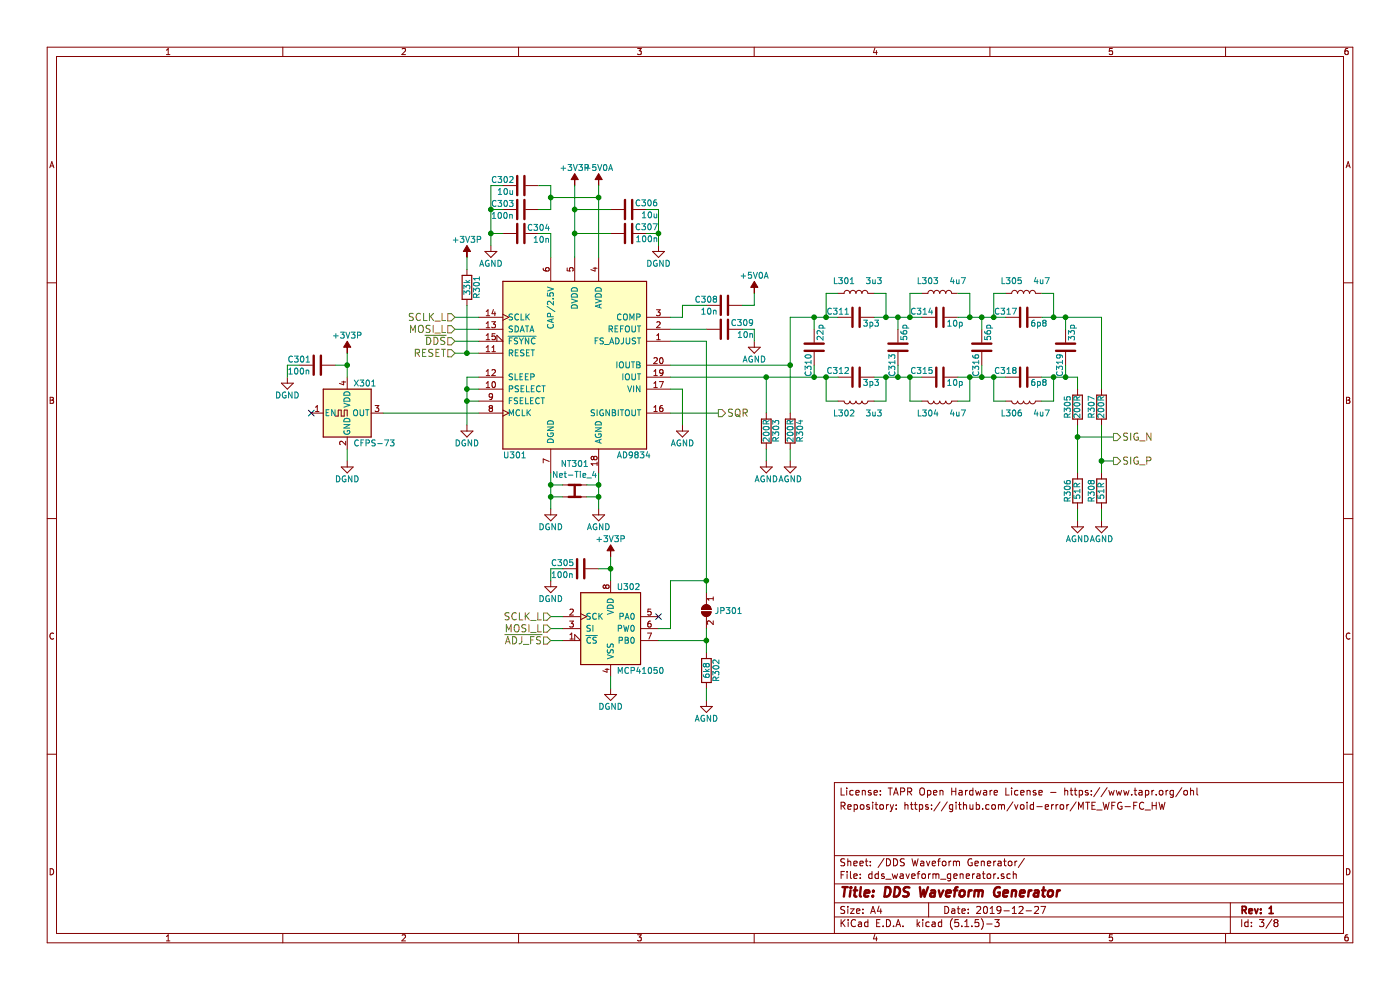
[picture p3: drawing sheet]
EESchema Schematic File Version 4
EELAYER 30 0
EELAYER END
$Descr A4 11693 8268
encoding utf-8
Sheet 3 8
Title "DDS Waveform Generator"
Date "2019-12-27"
Rev "1"
Comp ""
Comment1 ""
Comment2 ""
Comment3 "Repository: https://github.com/void-error/MTE_WFG-FC_HW"
Comment4 "License: TAPR Open Hardware License - https://www.tapr.org/ohl"
$EndDescr
$Comp
L mte:AD9834 U301
U 1 1
P 4800 3050
F 0 "U301" H 4200 2300 50  0000 L CNN
F 1 "AD9834" H 5150 2300 50  0000 L CNN
F 2 "Package_SO:TSSOP-20_4.4x6.5mm_P0.65mm" H 1800 3050 50  0001 C CNN
F 3 "" H 1800 3050 50  0001 C CNN
	1    4800 3050
	1    0    0    -1  
$EndComp
$Comp
L mte:DGND #PWR0307
U 1 1
P 4600 4250
F 0 "#PWR0307" H 4600 4000 50  0001 C CNN
F 1 "DGND" H 4600 4100 50  0000 C CNN
F 2 "" H 4600 4250 50  0001 C CNN
F 3 "" H 4600 4250 50  0001 C CNN
	1    4600 4250
	-1   0    0    -1  
$EndComp
$Comp
L mte:AGND #PWR0311
U 1 1
P 5000 4250
F 0 "#PWR0311" H 5000 4000 50  0001 C CNN
F 1 "AGND" H 5000 4100 50  0000 C CNN
F 2 "" H 5000 4250 50  0001 C CNN
F 3 "" H 5000 4250 50  0001 C CNN
	1    5000 4250
	1    0    0    -1  
$EndComp
$Comp
L Device:C C304
U 1 1
P 4350 1950
F 0 "C304" V 4300 2000 50  0000 L CNN
F 1 "10n" V 4400 2050 50  0000 L CNN
F 2 "Capacitor_SMD:C_0603_1608Metric_Pad1.05x0.95mm_HandSolder" H 4350 1950 50  0001 C CNN
F 3 "" H 4350 1950 50  0001 C CNN
	1    4350 1950
	0    1    1    0   
$EndComp
$Comp
L mte:AGND #PWR0306
U 1 1
P 4100 2050
F 0 "#PWR0306" H 4100 1800 50  0001 C CNN
F 1 "AGND" H 4100 1900 50  0000 C CNN
F 2 "" H 4100 2050 50  0001 C CNN
F 3 "" H 4100 2050 50  0001 C CNN
	1    4100 2050
	1    0    0    -1  
$EndComp
$Comp
L mte:DGND #PWR0305
U 1 1
P 3900 3550
F 0 "#PWR0305" H 3900 3300 50  0001 C CNN
F 1 "DGND" H 3900 3400 50  0000 C CNN
F 2 "" H 3900 3550 50  0001 C CNN
F 3 "" H 3900 3550 50  0001 C CNN
	1    3900 3550
	-1   0    0    -1  
$EndComp
$Comp
L mte:AGND #PWR0315
U 1 1
P 5700 3550
F 0 "#PWR0315" H 5700 3300 50  0001 C CNN
F 1 "AGND" H 5700 3400 50  0000 C CNN
F 2 "" H 5700 3550 50  0001 C CNN
F 3 "" H 5700 3550 50  0001 C CNN
	1    5700 3550
	1    0    0    -1  
$EndComp
$Comp
L Device:C C308
U 1 1
P 6050 2550
F 0 "C308" V 6000 2300 50  0000 L CNN
F 1 "10n" V 6100 2350 50  0000 L CNN
F 2 "Capacitor_SMD:C_0603_1608Metric_Pad1.05x0.95mm_HandSolder" H 6050 2550 50  0001 C CNN
F 3 "" H 6050 2550 50  0001 C CNN
	1    6050 2550
	0    1    1    0   
$EndComp
$Comp
L Device:C C309
U 1 1
P 6050 2750
F 0 "C309" V 6100 2500 50  0000 L CNN
F 1 "10n" V 6000 2500 50  0000 L CNN
F 2 "Capacitor_SMD:C_0603_1608Metric_Pad1.05x0.95mm_HandSolder" H 6050 2750 50  0001 C CNN
F 3 "" H 6050 2750 50  0001 C CNN
	1    6050 2750
	0    -1   -1   0   
$EndComp
$Comp
L mte:AGND #PWR0318
U 1 1
P 6300 2850
F 0 "#PWR0318" H 6300 2600 50  0001 C CNN
F 1 "AGND" H 6300 2700 50  0000 C CNN
F 2 "" H 6300 2850 50  0001 C CNN
F 3 "" H 6300 2850 50  0001 C CNN
	1    6300 2850
	1    0    0    -1  
$EndComp
$Comp
L Device:C C303
U 1 1
P 4350 1750
F 0 "C303" V 4300 1500 50  0000 L CNN
F 1 "100n" V 4400 1500 50  0000 L CNN
F 2 "Capacitor_SMD:C_0603_1608Metric_Pad1.05x0.95mm_HandSolder" H 4350 1750 50  0001 C CNN
F 3 "" H 4350 1750 50  0001 C CNN
	1    4350 1750
	0    1    1    0   
$EndComp
$Comp
L Device:C C307
U 1 1
P 5250 1950
F 0 "C307" V 5300 1700 50  0000 L CNN
F 1 "100n" V 5200 1700 50  0000 L CNN
F 2 "Capacitor_SMD:C_0603_1608Metric_Pad1.05x0.95mm_HandSolder" H 5250 1950 50  0001 C CNN
F 3 "" H 5250 1950 50  0001 C CNN
	1    5250 1950
	0    -1   -1   0   
$EndComp
$Comp
L mte:DGND #PWR0314
U 1 1
P 5500 2050
F 0 "#PWR0314" H 5500 1800 50  0001 C CNN
F 1 "DGND" H 5500 1900 50  0000 C CNN
F 2 "" H 5500 2050 50  0001 C CNN
F 3 "" H 5500 2050 50  0001 C CNN
	1    5500 2050
	-1   0    0    -1  
$EndComp
$Comp
L Device:R R303
U 1 1
P 6400 3600
F 0 "R303" V 6480 3600 50  0000 C CNN
F 1 "200R" V 6400 3600 50  0000 C CNN
F 2 "Resistor_SMD:R_0603_1608Metric_Pad1.05x0.95mm_HandSolder" V 6330 3600 50  0001 C CNN
F 3 "" H 6400 3600 50  0001 C CNN
	1    6400 3600
	1    0    0    -1  
$EndComp
$Comp
L Device:C C302
U 1 1
P 4350 1550
F 0 "C302" V 4300 1300 50  0000 L CNN
F 1 "10u" V 4400 1350 50  0000 L CNN
F 2 "Capacitor_SMD:C_1206_3216Metric_Pad1.42x1.75mm_HandSolder" H 4350 1550 50  0001 C CNN
F 3 "" H 4350 1550 50  0001 C CNN
	1    4350 1550
	0    1    1    0   
$EndComp
$Comp
L Device:C C306
U 1 1
P 5250 1750
F 0 "C306" V 5300 1500 50  0000 L CNN
F 1 "10u" V 5200 1500 50  0000 L CNN
F 2 "Capacitor_SMD:C_1206_3216Metric_Pad1.42x1.75mm_HandSolder" H 5250 1750 50  0001 C CNN
F 3 "" H 5250 1750 50  0001 C CNN
	1    5250 1750
	0    -1   -1   0   
$EndComp
$Comp
L Device:R R304
U 1 1
P 6600 3600
F 0 "R304" V 6680 3600 50  0000 C CNN
F 1 "200R" V 6600 3600 50  0000 C CNN
F 2 "Resistor_SMD:R_0603_1608Metric_Pad1.05x0.95mm_HandSolder" V 6530 3600 50  0001 C CNN
F 3 "" H 6600 3600 50  0001 C CNN
	1    6600 3600
	1    0    0    -1  
$EndComp
$Comp
L mte:AGND #PWR0319
U 1 1
P 6400 3850
F 0 "#PWR0319" H 6400 3600 50  0001 C CNN
F 1 "AGND" H 6400 3700 50  0000 C CNN
F 2 "" H 6400 3850 50  0001 C CNN
F 3 "" H 6400 3850 50  0001 C CNN
	1    6400 3850
	1    0    0    -1  
$EndComp
$Comp
L mte:AGND #PWR0320
U 1 1
P 6600 3850
F 0 "#PWR0320" H 6600 3600 50  0001 C CNN
F 1 "AGND" H 6600 3700 50  0000 C CNN
F 2 "" H 6600 3850 50  0001 C CNN
F 3 "" H 6600 3850 50  0001 C CNN
	1    6600 3850
	1    0    0    -1  
$EndComp
$Comp
L Device:C C310
U 1 1
P 6800 2900
F 0 "C310" V 6750 2650 50  0000 L CNN
F 1 "22p" V 6850 2950 50  0000 L CNN
F 2 "Capacitor_SMD:C_0603_1608Metric_Pad1.05x0.95mm_HandSolder" H 6838 2750 50  0001 C CNN
F 3 "" H 6800 2900 50  0001 C CNN
	1    6800 2900
	1    0    0    -1  
$EndComp
$Comp
L Device:C C311
U 1 1
P 7150 2650
F 0 "C311" V 7100 2700 50  0000 L CNN
F 1 "3p3" V 7200 2450 50  0000 L CNN
F 2 "Capacitor_SMD:C_0603_1608Metric_Pad1.05x0.95mm_HandSolder" H 7188 2500 50  0001 C CNN
F 3 "" H 7150 2650 50  0001 C CNN
	1    7150 2650
	0    -1   1    0   
$EndComp
$Comp
L Device:C C312
U 1 1
P 7150 3150
F 0 "C312" V 7200 3200 50  0000 L CNN
F 1 "3p3" V 7100 2950 50  0000 L CNN
F 2 "Capacitor_SMD:C_0603_1608Metric_Pad1.05x0.95mm_HandSolder" H 7188 3000 50  0001 C CNN
F 3 "" H 7150 3150 50  0001 C CNN
	1    7150 3150
	0    -1   -1   0   
$EndComp
$Comp
L Device:L L301
U 1 1
P 7150 2450
F 0 "L301" V 7250 2550 50  0000 C CNN
F 1 "3u3" V 7250 2300 50  0000 C CNN
F 2 "Inductor_SMD:L_0603_1608Metric_Pad1.05x0.95mm_HandSolder" H 7150 2450 50  0001 C CNN
F 3 "" H 7150 2450 50  0001 C CNN
	1    7150 2450
	0    -1   -1   0   
$EndComp
$Comp
L Device:L L302
U 1 1
P 7150 3350
F 0 "L302" V 7250 3250 50  0000 C CNN
F 1 "3u3" V 7250 3500 50  0000 C CNN
F 2 "Inductor_SMD:L_0603_1608Metric_Pad1.05x0.95mm_HandSolder" H 7150 3350 50  0001 C CNN
F 3 "" H 7150 3350 50  0001 C CNN
	1    7150 3350
	0    1    1    0   
$EndComp
$Comp
L Device:C C313
U 1 1
P 7500 2900
F 0 "C313" V 7450 2650 50  0000 L CNN
F 1 "56p" V 7550 2950 50  0000 L CNN
F 2 "Capacitor_SMD:C_0603_1608Metric_Pad1.05x0.95mm_HandSolder" H 7538 2750 50  0001 C CNN
F 3 "" H 7500 2900 50  0001 C CNN
	1    7500 2900
	1    0    0    -1  
$EndComp
$Comp
L Device:C C314
U 1 1
P 7850 2650
F 0 "C314" V 7800 2700 50  0000 L CNN
F 1 "10p" V 7900 2450 50  0000 L CNN
F 2 "Capacitor_SMD:C_0603_1608Metric_Pad1.05x0.95mm_HandSolder" H 7888 2500 50  0001 C CNN
F 3 "" H 7850 2650 50  0001 C CNN
	1    7850 2650
	0    -1   1    0   
$EndComp
$Comp
L Device:C C315
U 1 1
P 7850 3150
F 0 "C315" V 7900 3200 50  0000 L CNN
F 1 "10p" V 7800 2950 50  0000 L CNN
F 2 "Capacitor_SMD:C_0603_1608Metric_Pad1.05x0.95mm_HandSolder" H 7888 3000 50  0001 C CNN
F 3 "" H 7850 3150 50  0001 C CNN
	1    7850 3150
	0    -1   -1   0   
$EndComp
$Comp
L Device:L L304
U 1 1
P 7850 3350
F 0 "L304" V 7950 3250 50  0000 C CNN
F 1 "4u7" V 7950 3500 50  0000 C CNN
F 2 "Inductor_SMD:L_0603_1608Metric_Pad1.05x0.95mm_HandSolder" H 7850 3350 50  0001 C CNN
F 3 "" H 7850 3350 50  0001 C CNN
	1    7850 3350
	0    1    1    0   
$EndComp
$Comp
L Device:L L303
U 1 1
P 7850 2450
F 0 "L303" V 7950 2550 50  0000 C CNN
F 1 "4u7" V 7950 2300 50  0000 C CNN
F 2 "Inductor_SMD:L_0603_1608Metric_Pad1.05x0.95mm_HandSolder" H 7850 2450 50  0001 C CNN
F 3 "" H 7850 2450 50  0001 C CNN
	1    7850 2450
	0    -1   -1   0   
$EndComp
$Comp
L Device:C C316
U 1 1
P 8200 2900
F 0 "C316" V 8150 2650 50  0000 L CNN
F 1 "56p" V 8250 2950 50  0000 L CNN
F 2 "Capacitor_SMD:C_0603_1608Metric_Pad1.05x0.95mm_HandSolder" H 8238 2750 50  0001 C CNN
F 3 "" H 8200 2900 50  0001 C CNN
	1    8200 2900
	1    0    0    -1  
$EndComp
$Comp
L Device:C C317
U 1 1
P 8550 2650
F 0 "C317" V 8500 2700 50  0000 L CNN
F 1 "6p8" V 8600 2450 50  0000 L CNN
F 2 "Capacitor_SMD:C_0603_1608Metric_Pad1.05x0.95mm_HandSolder" H 8588 2500 50  0001 C CNN
F 3 "" H 8550 2650 50  0001 C CNN
	1    8550 2650
	0    -1   1    0   
$EndComp
$Comp
L Device:C C318
U 1 1
P 8550 3150
F 0 "C318" V 8600 3200 50  0000 L CNN
F 1 "6p8" V 8500 2950 50  0000 L CNN
F 2 "Capacitor_SMD:C_0603_1608Metric_Pad1.05x0.95mm_HandSolder" H 8588 3000 50  0001 C CNN
F 3 "" H 8550 3150 50  0001 C CNN
	1    8550 3150
	0    -1   -1   0   
$EndComp
$Comp
L Device:L L305
U 1 1
P 8550 2450
F 0 "L305" V 8650 2550 50  0000 C CNN
F 1 "4u7" V 8650 2300 50  0000 C CNN
F 2 "Inductor_SMD:L_0603_1608Metric_Pad1.05x0.95mm_HandSolder" H 8550 2450 50  0001 C CNN
F 3 "" H 8550 2450 50  0001 C CNN
	1    8550 2450
	0    -1   -1   0   
$EndComp
$Comp
L Device:L L306
U 1 1
P 8550 3350
F 0 "L306" V 8650 3250 50  0000 C CNN
F 1 "4u7" V 8650 3500 50  0000 C CNN
F 2 "Inductor_SMD:L_0603_1608Metric_Pad1.05x0.95mm_HandSolder" H 8550 3350 50  0001 C CNN
F 3 "" H 8550 3350 50  0001 C CNN
	1    8550 3350
	0    1    1    0   
$EndComp
$Comp
L Device:C C319
U 1 1
P 8900 2900
F 0 "C319" V 8850 2650 50  0000 L CNN
F 1 "33p" V 8950 2950 50  0000 L CNN
F 2 "Capacitor_SMD:C_0603_1608Metric_Pad1.05x0.95mm_HandSolder" H 8938 2750 50  0001 C CNN
F 3 "" H 8900 2900 50  0001 C CNN
	1    8900 2900
	1    0    0    -1  
$EndComp
$Comp
L Device:R R305
U 1 1
P 9000 3400
F 0 "R305" V 9080 3400 50  0000 C CNN
F 1 "200R" V 9000 3400 50  0000 C CNN
F 2 "Resistor_SMD:R_0603_1608Metric_Pad1.05x0.95mm_HandSolder" V 8930 3400 50  0001 C CNN
F 3 "" H 9000 3400 50  0001 C CNN
	1    9000 3400
	-1   0    0    1   
$EndComp
$Comp
L Device:R R307
U 1 1
P 9200 3400
F 0 "R307" V 9280 3400 50  0000 C CNN
F 1 "200R" V 9200 3400 50  0000 C CNN
F 2 "Resistor_SMD:R_0603_1608Metric_Pad1.05x0.95mm_HandSolder" V 9130 3400 50  0001 C CNN
F 3 "" H 9200 3400 50  0001 C CNN
	1    9200 3400
	-1   0    0    1   
$EndComp
$Comp
L mte:AGND #PWR0321
U 1 1
P 9000 4350
F 0 "#PWR0321" H 9000 4100 50  0001 C CNN
F 1 "AGND" H 9000 4200 50  0000 C CNN
F 2 "" H 9000 4350 50  0001 C CNN
F 3 "" H 9000 4350 50  0001 C CNN
	1    9000 4350
	1    0    0    -1  
$EndComp
$Comp
L mte:AGND #PWR0322
U 1 1
P 9200 4350
F 0 "#PWR0322" H 9200 4100 50  0001 C CNN
F 1 "AGND" H 9200 4200 50  0000 C CNN
F 2 "" H 9200 4350 50  0001 C CNN
F 3 "" H 9200 4350 50  0001 C CNN
	1    9200 4350
	1    0    0    -1  
$EndComp
$Comp
L Potentiometer_Digital:MCP41050 U?
U 1 1
P 5100 5250
AR Path="/59C3941A" Ref="U?"  Part="1" 
AR Path="/59C350B6/59C3941A" Ref="U302"  Part="1" 
F 0 "U302" H 5150 5600 50  0000 L CNN
F 1 "MCP41050" H 5150 4900 50  0000 L CNN
F 2 "Package_SO:SOIC-8_3.9x4.9mm_P1.27mm" H 5100 5250 50  0001 C CNN
F 3 "" H 5100 5250 50  0001 C CNN
	1    5100 5250
	1    0    0    -1  
$EndComp
$Comp
L mte:DGND #PWR0313
U 1 1
P 5100 5750
F 0 "#PWR0313" H 5100 5500 50  0001 C CNN
F 1 "DGND" H 5100 5600 50  0000 C CNN
F 2 "" H 5100 5750 50  0001 C CNN
F 3 "" H 5100 5750 50  0001 C CNN
	1    5100 5750
	-1   0    0    -1  
$EndComp
$Comp
L Device:C C305
U 1 1
P 4850 4750
F 0 "C305" V 4800 4500 50  0000 L CNN
F 1 "100n" V 4900 4500 50  0000 L CNN
F 2 "Capacitor_SMD:C_0603_1608Metric_Pad1.05x0.95mm_HandSolder" H 4850 4750 50  0001 C CNN
F 3 "" H 4850 4750 50  0001 C CNN
	1    4850 4750
	0    1    1    0   
$EndComp
$Comp
L mte:DGND #PWR0308
U 1 1
P 4600 4850
F 0 "#PWR0308" H 4600 4600 50  0001 C CNN
F 1 "DGND" H 4600 4700 50  0000 C CNN
F 2 "" H 4600 4850 50  0001 C CNN
F 3 "" H 4600 4850 50  0001 C CNN
	1    4600 4850
	-1   0    0    -1  
$EndComp
NoConn ~ 5500 5150
$Comp
L Device:R R302
U 1 1
P 5900 5600
F 0 "R302" V 5980 5600 50  0000 C CNN
F 1 "6k8" V 5900 5600 50  0000 C CNN
F 2 "Resistor_SMD:R_0603_1608Metric_Pad1.05x0.95mm_HandSolder" V 5830 5600 50  0001 C CNN
F 3 "" H 5900 5600 50  0001 C CNN
	1    5900 5600
	1    0    0    -1  
$EndComp
$Comp
L mte:AGND #PWR0316
U 1 1
P 5900 5850
F 0 "#PWR0316" H 5900 5600 50  0001 C CNN
F 1 "AGND" H 5900 5700 50  0000 C CNN
F 2 "" H 5900 5850 50  0001 C CNN
F 3 "" H 5900 5850 50  0001 C CNN
	1    5900 5850
	1    0    0    -1  
$EndComp
$Comp
L mte:CFPS-73-50M X301
U 1 1
P 2900 3450
F 0 "X301" H 2950 3700 50  0000 L CNN
F 1 "CFPS-73" H 2950 3200 50  0000 L CNN
F 2 "Crystal:Crystal_SMD_EuroQuartz_MQ-4Pin_7.0x5.0mm_HandSoldering" H 3350 3100 50  0001 C CNN
F 3 "" H 2800 3450 50  0001 C CNN
	1    2900 3450
	1    0    0    -1  
$EndComp
$Comp
L mte:DGND #PWR0303
U 1 1
P 2900 3850
F 0 "#PWR0303" H 2900 3600 50  0001 C CNN
F 1 "DGND" H 2900 3700 50  0000 C CNN
F 2 "" H 2900 3850 50  0001 C CNN
F 3 "" H 2900 3850 50  0001 C CNN
	1    2900 3850
	-1   0    0    -1  
$EndComp
NoConn ~ 2600 3450
$Comp
L Device:C C301
U 1 1
P 2650 3050
F 0 "C301" V 2600 2800 50  0000 L CNN
F 1 "100n" V 2700 2800 50  0000 L CNN
F 2 "Capacitor_SMD:C_0603_1608Metric_Pad1.05x0.95mm_HandSolder" H 2650 3050 50  0001 C CNN
F 3 "" H 2650 3050 50  0001 C CNN
	1    2650 3050
	0    1    1    0   
$EndComp
$Comp
L mte:DGND #PWR0301
U 1 1
P 2400 3150
F 0 "#PWR0301" H 2400 2900 50  0001 C CNN
F 1 "DGND" H 2400 3000 50  0000 C CNN
F 2 "" H 2400 3150 50  0001 C CNN
F 3 "" H 2400 3150 50  0001 C CNN
	1    2400 3150
	-1   0    0    -1  
$EndComp
Wire Wire Line
	4600 5150 4700 5150
Wire Wire Line
	4600 5250 4700 5250
Wire Wire Line
	5900 5850 5900 5750
Wire Wire Line
	5500 5350 5900 5350
Wire Wire Line
	5900 2850 5900 4850
Wire Wire Line
	4600 4750 4700 4750
Wire Wire Line
	4600 4850 4600 4750
Connection ~ 5100 4750
Wire Wire Line
	5100 4650 5100 4750
Wire Wire Line
	5000 4750 5100 4750
Wire Wire Line
	5100 5750 5100 5650
Wire Wire Line
	9200 2650 9200 3250
Wire Wire Line
	9000 3150 9000 3250
Connection ~ 8900 2650
Connection ~ 8900 3150
Connection ~ 8800 3150
Wire Wire Line
	8900 3150 8900 3050
Connection ~ 8800 2650
Wire Wire Line
	8900 2650 8900 2750
Wire Wire Line
	8800 3350 8700 3350
Wire Wire Line
	8800 3150 8800 3350
Wire Wire Line
	8700 3150 8800 3150
Wire Wire Line
	8700 2650 8800 2650
Wire Wire Line
	8800 2450 8800 2650
Wire Wire Line
	8700 2450 8800 2450
Connection ~ 8300 2650
Wire Wire Line
	8300 2650 8300 2450
Wire Wire Line
	8300 2450 8400 2450
Connection ~ 8200 2650
Connection ~ 8300 3150
Connection ~ 8200 3150
Wire Wire Line
	8300 3150 8300 3350
Wire Wire Line
	8300 3350 8400 3350
Connection ~ 8100 3150
Wire Wire Line
	8200 3150 8200 3050
Connection ~ 8100 2650
Wire Wire Line
	8200 2650 8200 2750
Wire Wire Line
	8000 3150 8100 3150
Wire Wire Line
	8100 3350 8100 3150
Wire Wire Line
	8000 3350 8100 3350
Wire Wire Line
	8000 2650 8100 2650
Wire Wire Line
	8100 2450 8100 2650
Wire Wire Line
	8000 2450 8100 2450
Connection ~ 7600 3150
Wire Wire Line
	7600 3150 7600 3350
Wire Wire Line
	7600 3350 7700 3350
Connection ~ 7500 3150
Connection ~ 7600 2650
Connection ~ 7500 2650
Wire Wire Line
	7600 2650 7600 2450
Wire Wire Line
	7600 2450 7700 2450
Connection ~ 7400 3150
Wire Wire Line
	7500 3150 7500 3050
Connection ~ 7400 2650
Wire Wire Line
	7500 2650 7500 2750
Wire Wire Line
	7300 3150 7400 3150
Wire Wire Line
	7400 3350 7400 3150
Wire Wire Line
	7300 3350 7400 3350
Wire Wire Line
	7300 2650 7400 2650
Wire Wire Line
	7400 2450 7400 2650
Wire Wire Line
	7300 2450 7400 2450
Connection ~ 6900 2650
Wire Wire Line
	6900 2650 6900 2450
Wire Wire Line
	6900 2450 7000 2450
Connection ~ 6800 2650
Connection ~ 6900 3150
Wire Wire Line
	6900 3150 6900 3350
Wire Wire Line
	6900 3350 7000 3350
Connection ~ 6800 3150
Connection ~ 6600 3050
Wire Wire Line
	6800 2650 6800 2750
Wire Wire Line
	6600 2650 6800 2650
Connection ~ 6400 3150
Wire Wire Line
	6800 3150 6800 3050
Wire Wire Line
	6400 3750 6400 3850
Wire Wire Line
	6600 3850 6600 3750
Wire Wire Line
	6600 2650 6600 3050
Wire Wire Line
	5600 3050 6600 3050
Wire Wire Line
	6400 3150 6400 3450
Wire Wire Line
	5600 3150 6400 3150
Connection ~ 4800 1750
Connection ~ 4600 1650
Connection ~ 5000 1650
Wire Wire Line
	4600 1650 5000 1650
Connection ~ 5500 1950
Wire Wire Line
	5400 1750 5500 1750
Wire Wire Line
	4600 1550 4500 1550
Wire Wire Line
	5100 1750 4800 1750
Wire Wire Line
	4600 1550 4600 1650
Wire Wire Line
	4600 1750 4500 1750
Connection ~ 4100 1750
Wire Wire Line
	4100 1550 4200 1550
Connection ~ 4800 1950
Wire Wire Line
	4800 1950 5100 1950
Wire Wire Line
	5500 1950 5400 1950
Wire Wire Line
	5500 1750 5500 1950
Connection ~ 4100 1950
Wire Wire Line
	4100 1750 4200 1750
Wire Wire Line
	6300 2750 6200 2750
Wire Wire Line
	6300 2850 6300 2750
Wire Wire Line
	5900 2750 5600 2750
Wire Wire Line
	5700 2650 5600 2650
Wire Wire Line
	5700 2550 5700 2650
Wire Wire Line
	5700 3250 5600 3250
Wire Wire Line
	5700 3550 5700 3250
Connection ~ 3900 3350
Wire Wire Line
	3900 3350 4000 3350
Connection ~ 3900 3250
Wire Wire Line
	3900 3250 4000 3250
Wire Wire Line
	4000 3150 3900 3150
Wire Wire Line
	3800 2750 4000 2750
Wire Wire Line
	3800 2650 4000 2650
Wire Wire Line
	3800 2950 3900 2950
Wire Wire Line
	4600 1950 4600 2150
Wire Wire Line
	4500 1950 4600 1950
Wire Wire Line
	4100 1950 4200 1950
Wire Wire Line
	4100 1550 4100 1750
Wire Wire Line
	4800 1550 4800 1750
Wire Wire Line
	5000 1550 5000 1650
Wire Wire Line
	3800 2850 4000 2850
Wire Wire Line
	4600 5350 4700 5350
Wire Wire Line
	2900 3850 2900 3750
Wire Wire Line
	2800 3050 2900 3050
Wire Wire Line
	2900 2950 2900 3050
Connection ~ 2900 3050
Wire Wire Line
	2400 3150 2400 3050
Wire Wire Line
	2400 3050 2500 3050
Wire Wire Line
	3200 3450 4000 3450
Wire Wire Line
	6000 3450 5600 3450
Wire Wire Line
	5600 5250 5500 5250
Text HLabel 9300 3650 2    60   Output ~ 0
SIG_N
Text HLabel 9300 3850 2    60   Output ~ 0
SIG_P
Text HLabel 6000 3450 2    60   Output ~ 0
SQR
Text HLabel 3800 2650 0    60   Input ~ 0
SCLK_L
Text HLabel 3800 2750 0    60   Input ~ 0
MOSI_L
Text HLabel 3800 2850 0    60   Input ~ 0
~DDS~
Text HLabel 4600 5350 0    60   Input ~ 0
~ADJ_FS~
Text HLabel 4600 5250 0    60   Input ~ 0
MOSI_L
Text HLabel 4600 5150 0    60   Input ~ 0
SCLK_L
Wire Wire Line
	4600 4250 4600 4150
Wire Wire Line
	5000 3950 5000 4050
Wire Wire Line
	5900 2850 5600 2850
Wire Wire Line
	5100 4750 5100 4850
Wire Wire Line
	8900 2650 9200 2650
Wire Wire Line
	8900 3150 9000 3150
Wire Wire Line
	8800 3150 8900 3150
Wire Wire Line
	8800 2650 8900 2650
Wire Wire Line
	8300 2650 8400 2650
Wire Wire Line
	8200 2650 8300 2650
Wire Wire Line
	8300 3150 8400 3150
Wire Wire Line
	8200 3150 8300 3150
Wire Wire Line
	8100 3150 8200 3150
Wire Wire Line
	8100 2650 8200 2650
Wire Wire Line
	7600 3150 7700 3150
Wire Wire Line
	7500 3150 7600 3150
Wire Wire Line
	7600 2650 7700 2650
Wire Wire Line
	7500 2650 7600 2650
Wire Wire Line
	7400 3150 7500 3150
Wire Wire Line
	7400 2650 7500 2650
Wire Wire Line
	6900 2650 7000 2650
Wire Wire Line
	6800 2650 6900 2650
Wire Wire Line
	6900 3150 7000 3150
Wire Wire Line
	6800 3150 6900 3150
Wire Wire Line
	6600 3050 6600 3450
Wire Wire Line
	6400 3150 6800 3150
Wire Wire Line
	4800 1750 4800 1950
Wire Wire Line
	4600 1650 4600 1750
Wire Wire Line
	5000 1650 5000 2150
Wire Wire Line
	5500 1950 5500 2050
Wire Wire Line
	4100 1750 4100 1950
Wire Wire Line
	4800 1950 4800 2150
Wire Wire Line
	4100 1950 4100 2050
Wire Wire Line
	3900 3350 3900 3550
Wire Wire Line
	3900 3250 3900 3350
Wire Wire Line
	3900 3150 3900 3250
Wire Wire Line
	2900 3050 2900 3150
Wire Wire Line
	5600 4850 5600 5250
Wire Wire Line
	5900 4850 5600 4850
Wire Wire Line
	5900 5350 5900 5450
Connection ~ 5900 4850
Wire Wire Line
	5900 4850 5900 4950
Connection ~ 5900 5350
Wire Wire Line
	5900 5250 5900 5350
$Comp
L Jumper:SolderJumper_2_Open JP301
U 1 1
P 5900 5100
F 0 "JP301" V 5900 5168 50  0000 L CNN
F 1 "SolderJumper_2_Open" H 5945 5168 50  0001 L CNN
F 2 "Jumper:SolderJumper-2_P1.3mm_Open_RoundedPad1.0x1.5mm" H 5900 5100 50  0001 C CNN
F 3 "~" H 5900 5100 50  0001 C CNN
	1    5900 5100
	0    1    1    0   
$EndComp
Text HLabel 3800 2950 0    60   Input ~ 0
RESET
$Comp
L Device:R R301
U 1 1
P 3900 2400
F 0 "R301" V 3980 2400 50  0000 C CNN
F 1 "33k" V 3900 2400 50  0000 C CNN
F 2 "Resistor_SMD:R_0603_1608Metric_Pad1.05x0.95mm_HandSolder" V 3830 2400 50  0001 C CNN
F 3 "" H 3900 2400 50  0001 C CNN
	1    3900 2400
	1    0    0    -1  
$EndComp
Wire Wire Line
	3900 2550 3900 2950
Connection ~ 3900 2950
Wire Wire Line
	3900 2950 4000 2950
Wire Wire Line
	3900 2150 3900 2250
$Comp
L Device:Net-Tie_4 NT?
U 1 1
P 4800 4050
AR Path="/5C13AAAA" Ref="NT?"  Part="1" 
AR Path="/59C350B6/5C13AAAA" Ref="NT301"  Part="1" 
F 0 "NT301" H 4800 4228 50  0000 C CNN
F 1 "Net-Tie_4" H 4800 4137 50  0000 C CNN
F 2 "NetTie:NetTie-4_SMD_Pad0.5mm" H 4800 4050 50  0001 C CNN
F 3 "~" H 4800 4050 50  0001 C CNN
	1    4800 4050
	1    0    0    -1  
$EndComp
Wire Wire Line
	4700 4150 4600 4150
Connection ~ 4600 4150
Wire Wire Line
	4600 4150 4600 4050
Wire Wire Line
	4700 4050 4600 4050
Connection ~ 4600 4050
Wire Wire Line
	4600 4050 4600 3950
Wire Wire Line
	4900 4050 5000 4050
Connection ~ 5000 4050
Wire Wire Line
	5000 4050 5000 4150
Wire Wire Line
	4900 4150 5000 4150
Connection ~ 5000 4150
Wire Wire Line
	5000 4150 5000 4250
Wire Wire Line
	5700 2550 5900 2550
Wire Wire Line
	6300 2450 6300 2550
Wire Wire Line
	6300 2550 6200 2550
$Comp
L mte:+5V0A #PWR310
U 1 1
P 5000 1550
F 0 "#PWR310" H 5000 1650 50  0001 C CNN
F 1 "+5V0A" H 5000 1700 50  0000 C CNN
F 2 "" H 5000 1550 50  0001 C CNN
F 3 "" H 5000 1550 50  0001 C CNN
	1    5000 1550
	1    0    0    -1  
$EndComp
$Comp
L mte:+5V0A #PWR317
U 1 1
P 6300 2450
F 0 "#PWR317" H 6300 2550 50  0001 C CNN
F 1 "+5V0A" H 6300 2600 50  0000 C CNN
F 2 "" H 6300 2450 50  0001 C CNN
F 3 "" H 6300 2450 50  0001 C CNN
	1    6300 2450
	1    0    0    -1  
$EndComp
$Comp
L mte:+3V3P #PWR309
U 1 1
P 4800 1550
F 0 "#PWR309" H 4800 1650 50  0001 C CNN
F 1 "+3V3P" H 4800 1700 50  0000 C CNN
F 2 "" H 4800 1550 50  0001 C CNN
F 3 "" H 4800 1550 50  0001 C CNN
	1    4800 1550
	1    0    0    -1  
$EndComp
$Comp
L mte:+3V3P #PWR302
U 1 1
P 2900 2950
F 0 "#PWR302" H 2900 3050 50  0001 C CNN
F 1 "+3V3P" H 2900 3100 50  0000 C CNN
F 2 "" H 2900 2950 50  0001 C CNN
F 3 "" H 2900 2950 50  0001 C CNN
	1    2900 2950
	1    0    0    -1  
$EndComp
$Comp
L mte:+3V3P #PWR312
U 1 1
P 5100 4650
F 0 "#PWR312" H 5100 4750 50  0001 C CNN
F 1 "+3V3P" H 5100 4800 50  0000 C CNN
F 2 "" H 5100 4650 50  0001 C CNN
F 3 "" H 5100 4650 50  0001 C CNN
	1    5100 4650
	1    0    0    -1  
$EndComp
$Comp
L mte:+3V3P #PWR304
U 1 1
P 3900 2150
F 0 "#PWR304" H 3900 2250 50  0001 C CNN
F 1 "+3V3P" H 3900 2300 50  0000 C CNN
F 2 "" H 3900 2150 50  0001 C CNN
F 3 "" H 3900 2150 50  0001 C CNN
	1    3900 2150
	1    0    0    -1  
$EndComp
$Comp
L Device:R R308
U 1 1
P 9200 4100
F 0 "R308" V 9280 4100 50  0000 C CNN
F 1 "51R" V 9200 4100 50  0000 C CNN
F 2 "Resistor_SMD:R_0603_1608Metric_Pad1.05x0.95mm_HandSolder" V 9130 4100 50  0001 C CNN
F 3 "" H 9200 4100 50  0001 C CNN
	1    9200 4100
	-1   0    0    1   
$EndComp
$Comp
L Device:R R306
U 1 1
P 9000 4100
F 0 "R306" V 9080 4100 50  0000 C CNN
F 1 "51R" V 9000 4100 50  0000 C CNN
F 2 "Resistor_SMD:R_0603_1608Metric_Pad1.05x0.95mm_HandSolder" V 8930 4100 50  0001 C CNN
F 3 "" H 9000 4100 50  0001 C CNN
	1    9000 4100
	-1   0    0    1   
$EndComp
Wire Wire Line
	9000 3950 9000 3650
Wire Wire Line
	9200 3550 9200 3850
Wire Wire Line
	9000 4250 9000 4350
Wire Wire Line
	9200 4250 9200 4350
Wire Wire Line
	9300 3650 9000 3650
Connection ~ 9000 3650
Wire Wire Line
	9000 3650 9000 3550
Wire Wire Line
	9300 3850 9200 3850
Connection ~ 9200 3850
Wire Wire Line
	9200 3850 9200 3950
$EndSCHEMATC
